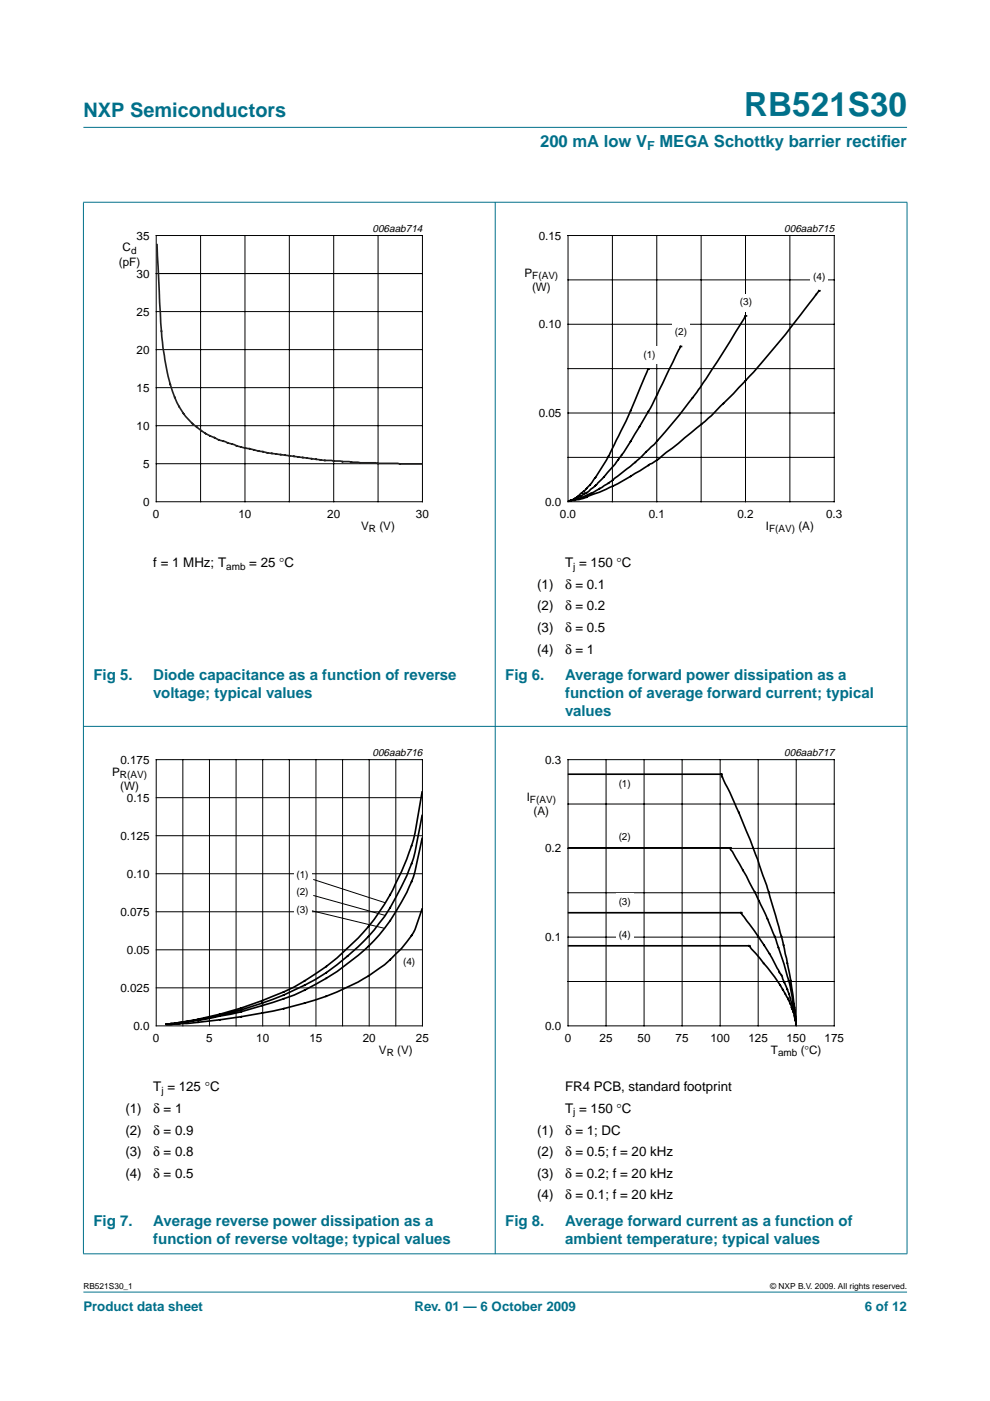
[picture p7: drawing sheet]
<svg xmlns="http://www.w3.org/2000/svg" width="210mm" height="297mm" viewBox="0 0 210 297" stroke-linecap="round" stroke-linejoin="round" font-family="sans-serif">
<g fill="#00708a" stroke="#00708a" stroke-width=".21">
<path d="M17.7 273.9h174.6z"/>
<path d="M17.7 27h174.6z"/>
<path d="M17.7 42.9v222.9z"/>
<path d="M105 42.8v223.1z"/>
<path d="M192.3 42.9v222.9z"/>
<path d="M17.6 42.9h174.8z"/>
<path d="M17.6 154h174.8z"/>
<path d="M17.6 265.8h174.8z"/>
</g>
<g fill="none" stroke="#000" stroke-width=".21">
<path d="M33.1 58h56.5M33.1 49.9h56.5v56.5h-56.5zM42.5 49.9v56.5M51.9 49.9v56.5M61.3 49.9v56.5M70.8 49.9v56.5M80.2 49.9v56.5M120.4 49.9h56.5v56.5h-56.5zM120.4 59.3h56.5M129.8 49.9v56.5M139.2 49.9v56.5M148.7 49.9v56.5"/>
<path d="M158.1 49.9v56.5M167.5 49.9v56.5M33.1 66.1h56.5M33.1 74.1h56.5M120.4 68.8h56.5M120.4 78.2h56.5M33.1 82.2h56.5M33.1 90.3h56.5M33.1 98.3h56.5M120.4 87.6h56.5M120.4 97h56.5"/>
</g>
<path d="M20.4 47.1h81.9v66.3h-81.9zM107.7 47.1h81.9v66.3h-81.9z" fill="none" stroke="#fff" stroke-width=".21"/>
<path d="M33.3 51.9l.2 4.8a196.4 196.4 0 0 0 1 17 41.4 41.4 0 0 0 3 11.6 16.2 16.2 0 0 0 10.3 8.4l4.2 1.3 4.7 1 12.2 1.6 7.5 .5 13.1 .3" fill="none" stroke="#231f20" stroke-width=".35"/>
<path d="M137.4 78.3l-.3 .6a203.7 203.7 0 0 1-8.6 18.7l-2.3 3.8a16.3 16.3 0 0 1-5 4.7l-.4 .1M137.4 78.3h.1M144.3 73.5h.1M158 67a157.1 157.1 0 0 1-16.9 24.5 63.6 63.6 0 0 1-15.3 12.9l-1.2 .5a9.1 9.1 0 0 1-4 1.3h.5l.5-.3a13.8 13.8 0 0 0 5.1-3.5l1.3-1.3 2.8-3.2a97.5 97.5 0 0 0 9.7-16.6l3.8-7.8M158 67h.1M173.6 61.6l-3.8 5.1a156.7 156.7 0 0 1-10.9 13.1l-3.4 3.7-2.7 2.6a50.4 50.4 0 0 1-7.6 6.7l-4 3.1a22.9 22.9 0 0 1-4.5 3.3 57.1 57.1 0 0 1-14 6.7l-1.7 .3M173.6 61.6h.1" fill="none" stroke="#000" stroke-width=".35"/>
<g fill="#fff">
<path d="M135.8 73.4h3.8v3.7h-3.8z"/>
<path d="M142.5 68.6h3.8v3.6h-3.8z"/>
<path d="M156.3 62.4h3.8v3.6h-3.8z"/>
<path d="M171.8 56.9h3.8v3.7h-3.8z"/>
</g>
<path d="M20.4 158.2h81.9v66.4h-81.9z" fill="none" stroke="#fff" stroke-width=".21"/>
<g fill="none" stroke="#000" stroke-width=".21">
<path d="M33.1 161.1h56.5v56.4h-56.5zM33.1 177.2h56.5M33.1 169.1h56.5M38.8 161.1v56.4M44.4 161.1v56.4M50.1 161.1v56.4M55.7 161.1v56.4M61.3 161.1v56.4M67 161.1v56.4M72.6 161.1v56.4M78.3 161.1v56.4M83.9 161.1v56.4"/>
<path d="M33.1 193.3h56.5M33.1 185.3h56.5M33.1 209.4h56.5M33.1 201.4h56.5"/>
</g>
<path d="M89.5 167.9l-1.5 8.7a57 57 0 0 1-9.8 19.8 52.8 52.8 0 0 1-22.6 15.7 69.2 69.2 0 0 1-18.4 4.8l-1.9 .2M89.5 172.9l-.5 2.6a39.7 39.7 0 0 1-1.7 7.6 46.6 46.6 0 0 1-20.5 24.6 82 82 0 0 1-30.5 9.3l-1 .1M89.5 177.8l-.5 2.3a32.4 32.4 0 0 1-1.7 6.8 40.2 40.2 0 0 1-11.4 15.7 51.1 51.1 0 0 1-20.3 10.6 81 81 0 0 1-11.3 2.8 56.5 56.5 0 0 1-9 1.1M89.5 192.7l-1.5 4.4a30.6 30.6 0 0 1-11 10.5 65.5 65.5 0 0 1-21.4 7.2 129.5 129.5 0 0 1-20.3 2.5" fill="none" stroke="#000" stroke-width=".35"/>
<g fill="#fff">
<path d="M62.2 183.9h3.8v3.6h-3.8z"/>
<path d="M62.2 187.4h3.8v3.7h-3.8z"/>
<path d="M62.2 191.1h3.8v3.7h-3.8z"/>
<path d="M84.8 202.3h3.8v3.6h-3.8z"/>
</g>
<g fill="none" stroke="#000" stroke-width=".21">
<path d="M120.4 161.1h56.5v56.4h-56.5zM120.4 170.5h56.5M120.4 179.9h56.5M128.5 161.1v56.4M136.6 161.1v56.4M144.6 161.1v56.4M152.7 161.1v56.4M160.8 161.1v56.4M168.8 161.1v56.4M66.1 193.1l15.4 3.7M66.4 186.5l15.3 4.9M66.4 189.8l15.3 4.3"/>
<path d="M120.4 189.3h56.5M120.4 198.7h56.5M120.4 208.1h56.5"/>
</g>
<path d="M107.7 158.2h81.9v66.4h-81.9z" fill="none" stroke="#fff" stroke-width=".21"/>
<g fill="#fff">
<path d="M130.6 164.5h3.8v3.7h-3.8z"/>
<path d="M130.6 175.7h3.8v3.6h-3.8z"/>
<path d="M130.6 189.4h3.8v3.7h-3.8z"/>
<path d="M130.6 196.4h3.8v3.7h-3.8z"/>
</g>
<path d="M120.6 164.1h32.3M120.6 179.8h34.1M152.9 164.1l.9 2a166.9 166.9 0 0 1 7.9 19.5 123.4 123.4 0 0 1 6.9 29.2l.1 2.5M152.9 164.1h.1M154.7 179.8a108 108 0 0 1 11.5 24.6l.7 2.6a53.4 53.4 0 0 1 1.7 8.5l.1 1.8M154.7 179.8h.1M120.6 193.5h36.5M157.1 193.5a83.2 83.2 0 0 1 8.4 13 39.1 39.1 0 0 1 3.2 9.8v1M157.1 193.5h.1M120.6 200.5h38.2M158.8 200.5l.5 .7a52.1 52.1 0 0 1 7.7 10.4l1.4 3.5 .3 2.2M158.8 200.5h.1" fill="none" stroke="#000" stroke-width=".35"/>
<text font-size="7.1" fill="#00708a" x="157.8" y="24.7">RB521S30</text>
<text font-size="4.2" fill="#00708a" x="17.7" y="24.9">NXP Semiconductors</text>
<g font-size="3.5" fill="#00708a">
<text x="114.5" y="31.1">200 mA low V</text>
<text x="139.8" y="31.1">MEGA Schottky barrier rectif</text>
<text x="186.8" y="31.1">ier</text>
</g>
<g font-size="3.2" fill="#00708a">
<text x="19.8" y="144.1">Fig 5.</text>
<text x="32.5" y="144.1">Diode capacitance as a function of reverse</text>
<text x="32.5" y="148">voltage; typical values</text>
<text x="107.1" y="144.1">Fig 6.</text>
<text x="119.8" y="144.1">Average forward power dissipation as a</text>
<text x="119.8" y="148">function of average forward current; typical</text>
<text x="119.8" y="151.9">values</text>
<text x="19.8" y="259.8">Fig 7.</text>
<text x="32.5" y="259.8">Average reverse power dissipation as a</text>
<text x="32.5" y="263.7">function of reverse voltage; typical values</text>
<text x="107.1" y="259.8">Fig 8.</text>
<text x="119.8" y="259.8">Average forward current as a function of</text>
<text x="119.8" y="263.7">ambient temperature; typical values</text>
</g>
<g font-size="2.8">
<text x="32.5" y="120.3">f = 1 MHz; T</text>
<text x="52.9" y="120.3">= 25 °C</text>
<text x="113.9" y="124.8">(1)</text>
<text x="119.8" y="124.8">δ = 0.1</text>
<text x="119.8" y="120.3">T = 150 °C</text>
<text x="113.9" y="129.4">(2)</text>
<text x="119.8" y="129.4">δ = 0.2</text>
<text x="113.9" y="134">(3)</text>
<text x="119.8" y="134">δ = 0.5</text>
<text x="113.9" y="138.6">(4)</text>
<text x="119.8" y="138.6">δ = 1</text>
<text x="32.5" y="231.4">T = 125 °C</text>
<text x="119.8" y="231.4">FR4 PCB, standard footprint</text>
<text x="26.6" y="236">(1)</text>
<text x="32.5" y="236">δ = 1</text>
<text x="119.8" y="236">T = 150 °C</text>
<text x="26.6" y="240.6">(2)</text>
<text x="26.6" y="245.1">(3)</text>
<text x="32.5" y="240.6">δ = 0.9</text>
<text x="32.5" y="245.1">δ = 0.8</text>
<text x="113.9" y="240.6">(1)</text>
<text x="113.9" y="245.1">(2)</text>
<text x="119.8" y="240.6">δ = 1; DC</text>
<text x="119.8" y="245.1">δ = 0.5; f = 20 kHz</text>
<text x="26.6" y="249.7">(4)</text>
<text x="32.5" y="249.7">δ = 0.5</text>
<text x="113.9" y="249.7">(3)</text>
<text x="119.8" y="249.7">δ = 0.2; f = 20 kHz</text>
<text x="113.9" y="254.3">(4)</text>
<text x="119.8" y="254.3">δ = 0.1; f = 20 kHz</text>
</g>
<g font-size="2.8" fill="#00708a">
<text x="17.7" y="278">Product data sheet</text>
<text x="87.9" y="278">Rev. 01 — 6 October 2009</text>
<text x="183.4" y="278">6 of 12</text>
</g>
<text font-size="2.6" fill="#00708a" x="137.2" y="31.8">F</text>
<g font-size="2.5">
<text x="26" y="53.3">C</text>
<text x="29" y="50.8">35</text>
<text x="114.2" y="50.8">0.15</text>
<text x="25.2" y="56.3">(pF)</text>
<text x="29" y="58.8">30</text>
<text x="111.2" y="58.7">P</text>
<text x="112.8" y="61.7">(W)</text>
<text x="29" y="66.9">25</text>
<text x="114.2" y="69.6">0.10</text>
<text x="29" y="75">20</text>
<text x="29" y="83">15</text>
<text x="114.2" y="88.4">0.05</text>
<text x="29" y="91.1">10</text>
<text x="30.3" y="99.2">5</text>
<text x="30.3" y="107.2">0</text>
<text x="115.6" y="107.2">0.0</text>
<text x="32.4" y="109.8">0</text>
<text x="50.6" y="109.8">10</text>
<text x="69.4" y="109.8">20</text>
<text x="76.6" y="112.3">V</text>
<text x="80.4" y="112.3">(V)</text>
<text x="88.2" y="109.8">30</text>
<text x="118.7" y="109.8">0.0</text>
<text x="137.5" y="109.8">0.1</text>
<text x="156.3" y="109.8">0.2</text>
<text x="162.4" y="112.3">I</text>
<text x="169.3" y="112.3">(A)</text>
<text x="175.2" y="109.8">0.3</text>
<text x="25.5" y="161.9">0.175</text>
<text x="115.6" y="161.9">0.3</text>
<text x="23.8" y="164.5">P</text>
<text x="25.5" y="167.5">(W)</text>
<text x="26.9" y="170">0.15</text>
<text x="111.7" y="169.8">I</text>
<text x="113.1" y="172.8">(A)</text>
<text x="25.5" y="178">0.125</text>
<text x="115.6" y="180.7">0.2</text>
<text x="26.9" y="186.1">0.10</text>
<text x="25.5" y="194.2">0.075</text>
<text x="26.9" y="202.2">0.05</text>
<text x="115.6" y="199.5">0.1</text>
<text x="25.5" y="210.3">0.025</text>
<text x="28.3" y="218.4">0.0</text>
<text x="32.4" y="220.9">0</text>
<text x="43.7" y="220.9">5</text>
<text x="54.3" y="220.9">10</text>
<text x="65.6" y="220.9">15</text>
<text x="76.9" y="220.9">20</text>
<text x="88.2" y="220.9">25</text>
<text x="115.6" y="218.4">0.0</text>
<text x="119.7" y="220.9">0</text>
<text x="127.1" y="220.9">25</text>
<text x="135.2" y="220.9">50</text>
<text x="143.3" y="220.9">75</text>
<text x="150.6" y="220.9">100</text>
<text x="158.7" y="220.9">125</text>
<text x="166.8" y="220.9">150</text>
<text x="174.8" y="220.9">175</text>
<text x="80.3" y="223.4">V</text>
<text x="84.2" y="223.4">(V)</text>
<text x="163.5" y="223.4">T</text>
<text x="169.8" y="223.4">(°C)</text>
</g>
<g font-size="2.2">
<text x="79" y="49.1">006aab714</text>
<text x="166.3" y="49.1">006aab715</text>
<text x="79" y="160.2">006aab716</text>
<text x="166.3" y="160.2">006aab717</text>
</g>
<g font-size="2.1">
<text x="27.8" y="53.8">d</text>
<text x="112.9" y="59.2">F(AV)</text>
<text x="172.4" y="59.3">(4)</text>
<text x="156.9" y="64.7">(3)</text>
<text x="143.1" y="71">(2)</text>
<text x="136.4" y="75.8">(1)</text>
<text x="78.2" y="112.8">R</text>
<text x="163.1" y="112.8">F(AV)</text>
<text x="48" y="120.8">amb</text>
<text x="121.5" y="120.8">j</text>
<text x="25.4" y="165">R(AV)</text>
<text x="131.2" y="166.9">(1)</text>
<text x="112.4" y="170.3">F(AV)</text>
<text x="131.2" y="178.1">(2)</text>
<text x="62.9" y="186.2">(1)</text>
<text x="62.9" y="189.8">(2)</text>
<text x="131.2" y="191.8">(3)</text>
<text x="62.9" y="193.5">(3)</text>
<text x="131.2" y="198.8">(4)</text>
<text x="85.5" y="204.7">(4)</text>
<text x="82" y="223.9">R</text>
<text x="165" y="223.9">amb</text>
<text x="34.2" y="231.9">j</text>
<text x="121.5" y="236.5">j</text>
</g>
<g font-size="1.8">
<text x="17.7" y="273.4">RB521S30_1</text>
<text x="163.3" y="273.4">© NXP B.V. 2009. All rights reserved.</text>
</g>
</svg>
